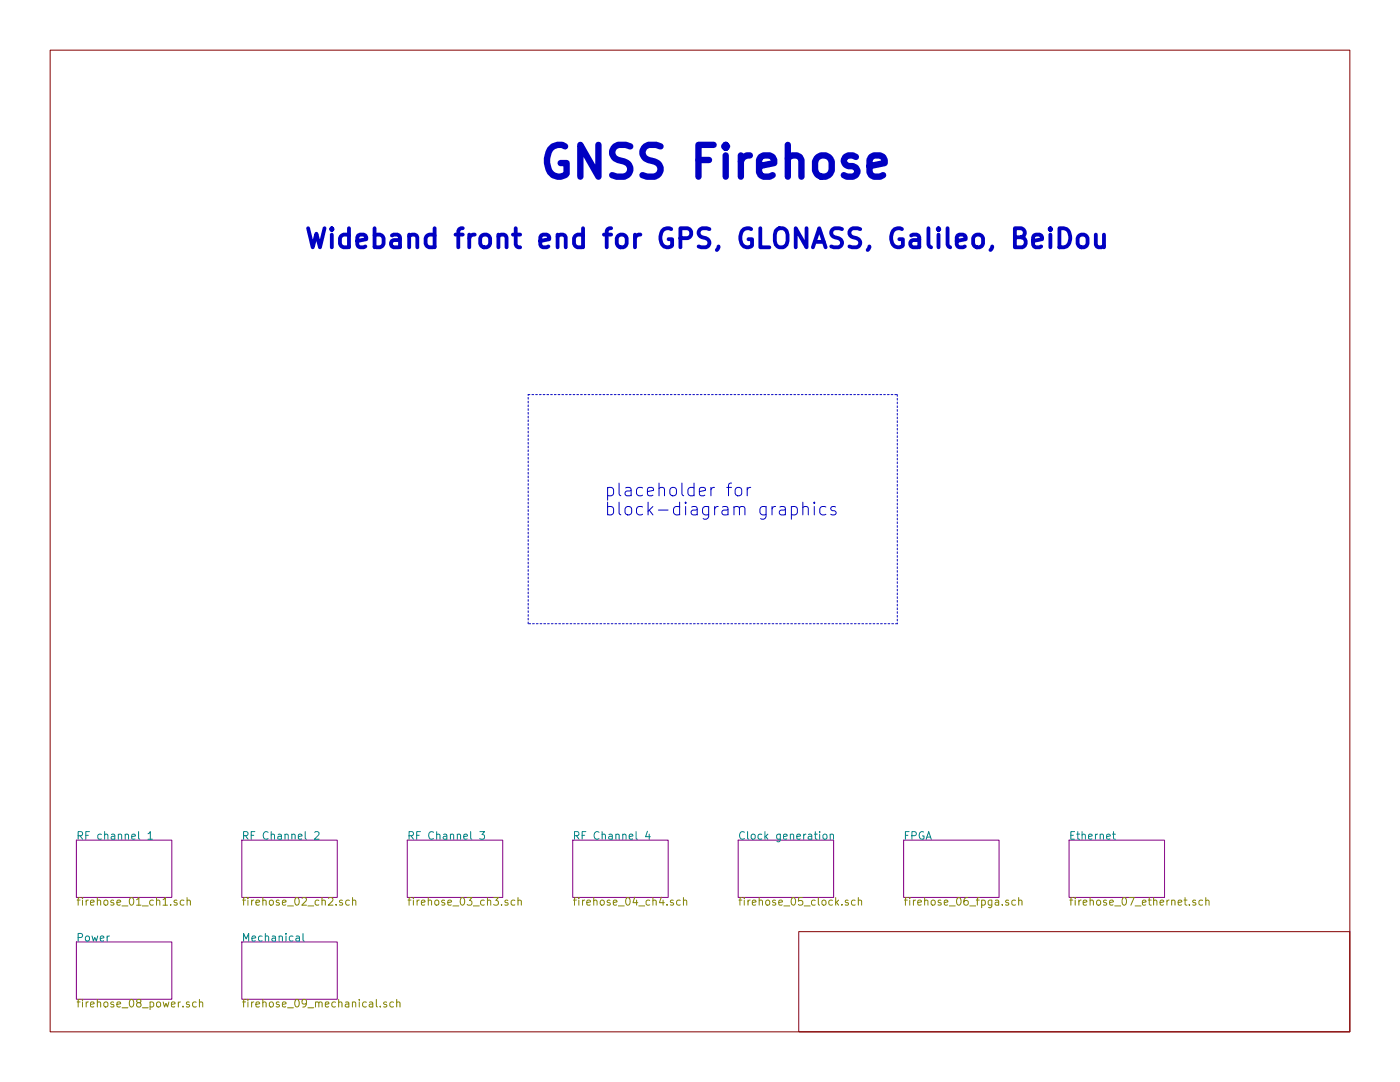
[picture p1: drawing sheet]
<svg xmlns="http://www.w3.org/2000/svg" width="279mm" height="216mm" viewBox="0 0 279 216" stroke-linecap="round" stroke-linejoin="round" font-family="sans-serif">
<path d="M10 10h259.4v195.9h-259.4zM159.4 185.9h110v20h-110z" fill="none" stroke="#840000" stroke-width=".2"/>
<path d="M173.5 33.1l3.1-.6v-.6l-.3-.6-.7-.3h-1.2l-.6 .3-.3 .6v2.4l.3 .7 .6 .3h1.2l.7-.3" fill="none" stroke="#0000c2" stroke-width="1.3"/>
<path d="M206.2 48.1l1.8-.4-.2-.7-.4-.2h-.7l-.4 .2-.1 .3v1.5l.1 .4 .4 .2h.7l.4-.2M209.6 45.5l-.2 .2 .2 .2 .2-.2-.2-.2v.4M209.6 46.8v2.6M211.4 45.5h.9a2.02 2.02 0 0 1 1.1 2.9l-.5 .8-.6 .2h-.9zM215.2 47.2a1.03 1.03 0 0 1 1.1-.4 1.03 1.03 0 0 1 .7 .7v1.1a1.02 1.02 0 0 1-.9 .8 1.02 1.02 0 0 1-1-.8v-1.1zM218.7 46.8v2l.2 .4a1.04 1.04 0 0 0 1.4-.2M220.3 46.8v2.6" fill="none" stroke="#0000c2" stroke-width=".76"/>
<path d="M145 97.3h1M146 96.4l-.5 .1-.1 .3v2.1M146.8 97.5a.69 .69 0 0 1 1.2 .2v.8a.68 .68 0 0 1-.6 .5 .68 .68 0 0 1-.7-.5zM149.1 97.3v1.6M149.8 97.3a.59 .59 0 0 0-.7 .4M157.9 101.2a.87 .87 0 0 1 1.1 .1l.1 .2-.1 1a.83 .83 0 0 1-1.1 .1M160.2 101.3a.64 .64 0 0 1 1.1 .1v1.3M160.2 100.2v2.5M162.5 100.2l-.1 .1 .1 .2 .1-.2-.1-.1v.3M162.5 101.1v1.6M164.8 101.2a.85 .85 0 0 0-1.1 .1l-.1 .2 .1 1 .4 .2 .7-.1M166.8 101.2l-.7-.1-.3 .3 .1 .4 .9 .2 .1 .3-.1 .3-.3 .1-.7-.1" fill="none" stroke="#0000c2" stroke-width=".2"/>
<path d="M105.4 78.7h73.7M179.1 78.7v45.8M105.4 124.5v-45.8M179.1 124.5h-73.7" fill="none" stroke="#0000c2" stroke-width=".2" stroke-dasharray=".3 .4"/>
<path d="M15.2 167.6h19.1v11.5h-19.1zM48.3 167.6h19v11.5h-19zM81.3 167.6h19v11.5h-19zM114.3 167.6h19v11.5h-19zM147.3 167.6h19.1v11.5h-19.1zM180.3 167.6h19.1v11.5h-19.1zM213.4 167.6h19v11.5h-19zM15.2 188h19.1v11.4h-19.1zM48.3 188h19v11.4h-19z" fill="none" stroke="#840084" stroke-width=".2"/>
<g fill="none" stroke="#008484" stroke-width=".2">
<path d="M29.5 166.4l.5-.5v1.6M29.5 167.5h.9M62.8 166.1l.6-.2 .3 .5-1 1.1h1M95.8 165.9h.9l-.5 .6 .3 .1 .2 .2-.1 .5-.2 .2h-.4l-.2-.2M129.2 165.9l-.4 1.1h1M129.6 166.4v1.1M164.3 166.6l.2-.2 .5 .2v.6l-.1 .2-.4 .1-.2-.2zM165.7 166.6l.1-.1a.36 .36 0 0 1 .5 .2v.8M165.7 166.4v1.1M222 166.4h.6M222.2 165.9v1.4l.4 .2M59.1 186.8h.6l.1 1"/>
<path d="M59.8 187.1l-.5 .1a.3 .3 0 0 0-.3 .3 .3 .3 0 0 0 .3 .3l.5-.1M60.5 186.3v1.3l.2 .2"/>
</g>
<g fill="none" stroke="#848400" stroke-width=".2">
<path d="M36.7 179.7l-.4-.1-.3 .3v.4l.1 .2h.6M37.3 179.8l.1-.1a.36 .36 0 0 1 .6 .1v.8M37.3 179.1v1.5M69.7 179.7l-.4-.1-.3 .3v.4l.1 .2h.6M70.4 179.8v-.1a.36 .36 0 0 1 .6 .1v.8M70.4 179.1v1.5M102.7 179.7l-.4-.1-.3 .3v.4l.2 .2h.5M103.4 179.8l.1-.1a.36 .36 0 0 1 .5 .1v.8M103.4 179.1v1.5M135.8 179.7l-.5-.1-.3 .3v.4l.2 .2h.6M136.4 179.8l.1-.1a.36 .36 0 0 1 .6 .1v.8M136.4 179.1v1.5"/>
<path d="M169.3 179.7l-.4-.1-.2 .2 .1 .2 .5 .2v.3h-.6M170.7 179.7l-.5-.1-.3 .3v.4l.2 .2h.6M171.3 179.8l.1-.1a.36 .36 0 0 1 .6 .1v.8M171.3 179.1v1.5M201.3 179.7l-.4-.1-.2 .2 .1 .2 .5 .2v.3h-.6M202.7 179.7l-.5-.1-.3 .3v.4l.2 .2h.6M203.3 179.8l.1-.1a.36 .36 0 0 1 .6 .1v.8M203.3 179.1v1.5M238.6 179.7l-.3-.1-.3 .2 .1 .2 .5 .2v.3h-.6M240 179.7l-.4-.1-.3 .3v.4l.1 .2h.6M240.6 179.8l.1-.1a.36 .36 0 0 1 .6 .1v.8M240.6 179.1v1.5"/>
<path d="M37.8 200l-.4-.1-.2 .3 .1 .2 .5 .1v.4h-.6M39.2 200l-.5-.1-.3 .3v.5l.2 .2h.6M39.8 199.4v1.5M77.1 200l-.3-.1-.2 .3v.2l.5 .1v.4h-.5M78.5 200l-.4-.1-.3 .3v.5l.2 .2h.5M79.2 199.4v1.5M39.8 200.1l.1-.1a.36 .36 0 0 1 .6 .2v.7M75.9 200.8v.1M79.2 200.1v-.1a.36 .36 0 0 1 .6 .2v.7"/>
</g>
<text font-size="8.8" fill="#0000c2" x="107.9" y="35.6">GNSS Firehose</text>
<text font-size="5.3" fill="#0000c2" x="61" y="49.5">Wideband front end for GPS, GLONASS, Galileo, BeiDou</text>
<g font-size="3.5" fill="#0000c2">
<text x="120.6" y="99.1">placeholder for</text>
<text x="120.6" y="102.9">block-diagram graphics</text>
</g>
<g font-size="2.1" fill="#008484">
<text x="15.2" y="167.5">RF channel 1</text>
<text x="48.3" y="167.5">RF Channel 2</text>
<text x="81.3" y="167.5">RF Channel 3</text>
<text x="114.3" y="167.5">RF Channel 4</text>
<text x="147.3" y="167.5">Clock generation</text>
<text x="180.3" y="167.5">FPGA</text>
<text x="213.4" y="167.5">Ethernet</text>
<text x="15.2" y="187.9">Power</text>
<text x="48.3" y="187.9">Mechanical</text>
</g>
<g font-size="2.1" fill="#848400">
<text x="15.2" y="180.7">firehose_01_ch1.sch</text>
<text x="48.3" y="180.7">firehose_02_ch2.sch</text>
<text x="81.3" y="180.7">firehose_03_ch3.sch</text>
<text x="114.3" y="180.7">firehose_04_ch4.sch</text>
<text x="147.3" y="180.7">firehose_05_clock.sch</text>
<text x="180.3" y="180.7">firehose_06_fpga.sch</text>
<text x="213.4" y="180.7">firehose_07_ethernet.sch</text>
<text x="15.2" y="201">firehose_08_power.sch</text>
<text x="48.3" y="201">firehose_09_mechanical.sch</text>
</g>
</svg>
